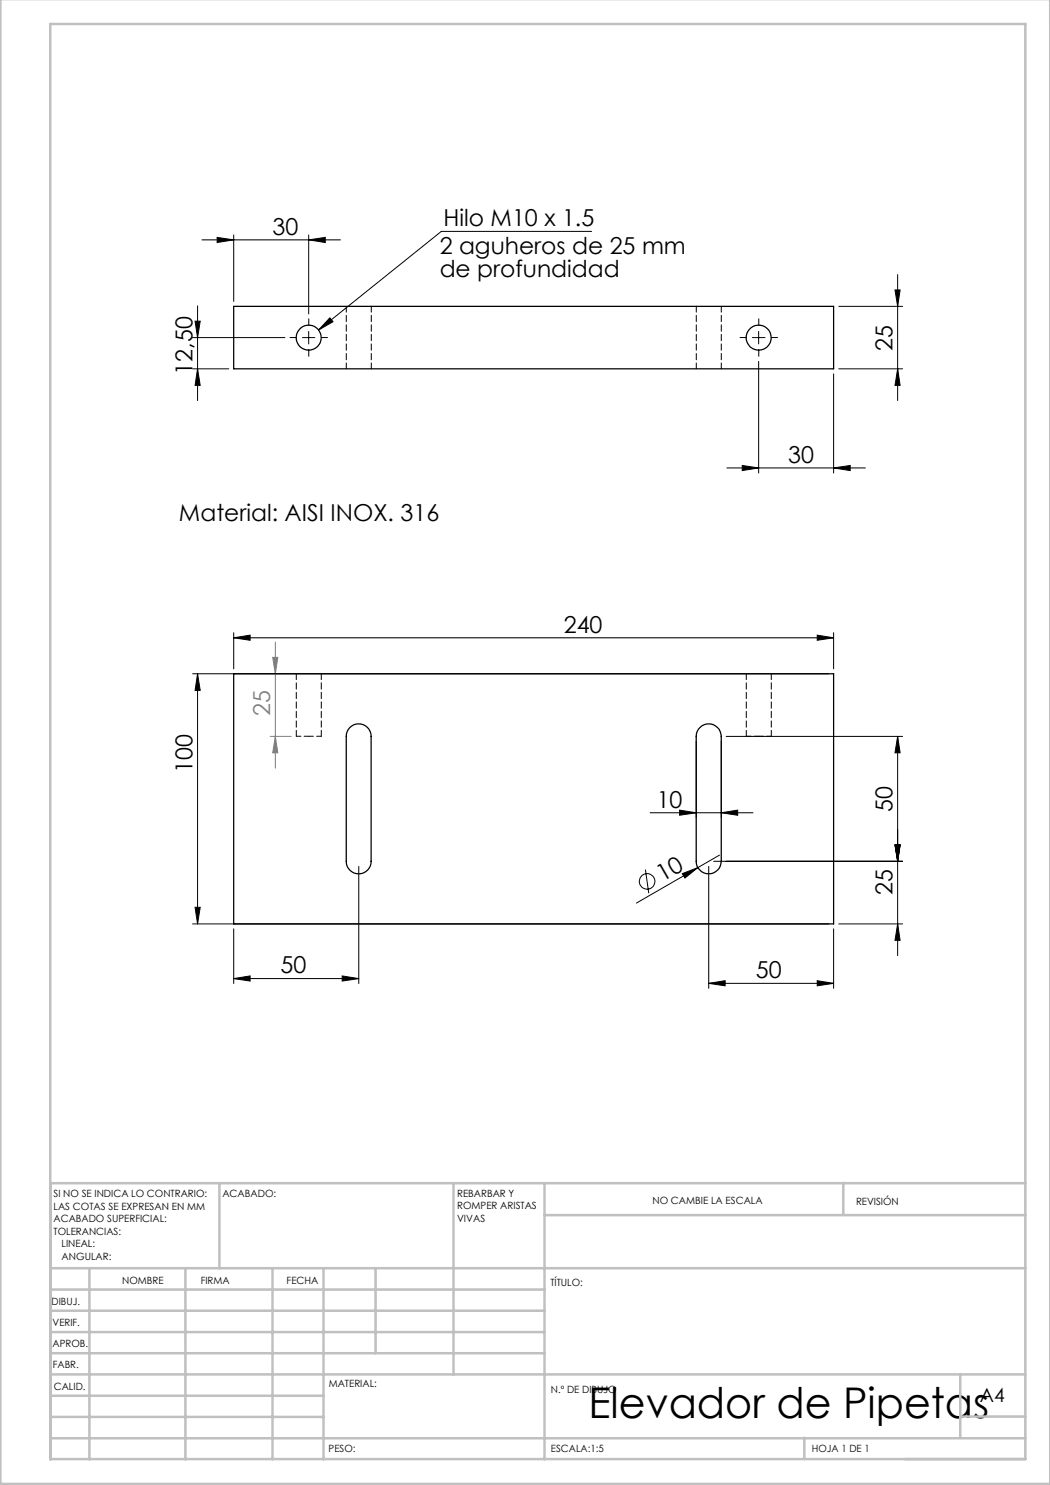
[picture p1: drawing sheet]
<svg xmlns="http://www.w3.org/2000/svg" width="210mm" height="297mm" viewBox="0 0 210 297" stroke-linecap="round" stroke-linejoin="round" font-family="sans-serif">
<g fill="none" stroke="#000" stroke-width=".2">
<path d="M40.4 48h27.7M43.4 47.5l3.3 .5-3.3 .5zM46.7 47v13.3M61.7 48l3.4-.5v1zM61.7 47v15.8M118.3 46.3h-30l-24.6 19.7M179 58h1l-.5 3.3zM179.5 54.9v25.2M38.5 67.5h18.5M38.5 73.8h7.3M39 64.2h1l-.5 3.3zM39.5 73.8l.5 3.3h-1z"/>
<path d="M39.5 61.2v18.9M60.5 67.5h2.5M61.7 66.3v2.5M66 63.6l.6 .7-2.9 1.7zM150.5 67.5h2.5M151.7 72.3v22.3M151.7 66.3v2.5M166.7 74.8v19.8M167.7 61.3h12.8M167.7 73.8h12.8M179.5 73.8l.5 3.3h-1zM145.4 93.6h27.7"/>
<path d="M148.4 93.1l3.3 .5-3.3 .5zM166.7 93.6l3.3-.5v1zM38.5 134.8h127.2M39.5 134.8l.5 3.3h-1zM39.5 134.8v50M46.7 127.6l3.3-.6v1.1zM46.7 126.5v7.3M46.7 127.6h120M163.4 127l3.3 .6-3.3 .5zM166.7 126.5v7.3M139.2 148.3v15.2M144.3 148.3v15.2"/>
<path d="M145.2 147.3h35.3M179.5 147.3v43.8M179.5 147.3l.5 3.3h-1zM71.8 173.3v23.4M129.1 173.9l.7 4.7M130 162.6h20.6M135.9 162l3.3 .6-3.3 .5zM136.5 174.7l3.1-1.2-2.6 2.1zM139.6 173.5l-12.3 7.1M141.7 173.3v24.4M142.7 172.3h37.8M143.9 171l-4.3 2.5"/>
<path d="M144.3 162.6l3.2-.6v1.1zM179 169h1l-.5 3.3zM38.5 184.8h127.2M39 181.5h1l-.5 3.3zM46.7 195.7l3.3-.5v1zM46.7 185.8v10.9M46.7 195.7h25.1M68.4 195.2l3.4 .5-3.4 .5zM141.7 196.7l3.3-.6v1.1zM141.7 196.7h25M163.4 196.1l3.3 .6-3.3 .5zM166.7 185.8v11.9"/>
<path d="M167.7 184.8h12.8M179.5 184.8l.5 3.3h-1z"/>
<circle cx="129.4" cy="176.3" r="1.56"/>
</g>
<path d="M54.5 131.5h1.1l-.5 3.3zM55.1 128.4v25.2M54 147.3h4.2M55.1 147.3l.5 3.3h-1.1z" fill="none" stroke="#808080" stroke-width=".2"/>
<path d="M59.3 67.5h-1.3M61.8 65v-1.2M61.8 70v1.3M64.3 67.5h1.2M149.3 67.5h-1.3M151.8 65v-1.2M151.8 70v1.3M154.3 67.5h1.2" fill="none" stroke="#000" stroke-width=".2" stroke-dasharray="15.2 1.3 1.3 1.3"/>
<g fill="none" stroke="#c0c0c0" stroke-width=".5">
<path d="M.1 -.1v296.9h209.9v-296.9M10.1 4.8h195v287h-195zM43.9 236.6v17M90.7 236.6v38.3M108.9 236.6v55.3M168.7 236.6v6.3M205.1 236.6h-195v55.3M10.1 253.6h195M10.1 257.9h98.8M17.9 253.6v38.3M37.1 253.6v38.3M54.5 253.6v38.3"/>
<path d="M64.7 253.6v38.3M75.1 253.6v17M108.9 243h96.2M10.1 270.6h98.8M10.1 266.4h98.8M10.1 262.1h98.8M10.1 279.1h54.6M10.1 274.9h195M192.1 274.8v12.7M10.1 287.7h195M10.1 283.4h54.6M160.9 287.5v4.3"/>
<path d="M192.1 283.3h13"/>
</g>
<g fill="#000">
<path d="M66 63.6l.6 .7-2.9 1.7zM136.5 174.7l3.1-1.2-2.6 2.1z"/>
<path d="M179 58h1l-.5 3.3zM179.5 73.8l.5 3.3h-1z"/>
<path d="M148.4 93.1l3.3 .5-3.3 .5zM166.7 93.6l3.3-.5v1z"/>
<path d="M39.5 134.8l.5 3.3h-1zM39 181.5h1l-.5 3.3zM179.5 147.3l.5 3.3h-1zM179 169h1l-.5 3.3zM179 169h1l-.5 3.3zM179.5 184.8l.5 3.3h-1zM39 64.2h1l-.5 3.3zM39.5 73.8l.5 3.3h-1z"/>
<path d="M46.7 127.6l3.3-.6v1.1zM163.4 127l3.3 .6-3.3 .5zM135.9 162l3.3 .6-3.3 .5zM144.3 162.6l3.2-.6v1.1zM141.7 196.7l3.3-.6v1.1zM163.4 196.1l3.3 .6-3.3 .5z"/>
<path d="M68.4 195.2l3.4 .5-3.4 .5zM46.7 195.7l3.3-.5v1zM61.7 48l3.4-.5v1zM43.4 47.5l3.3 .5-3.3 .5z"/>
</g>
<path d="M55.1 147.3l.5 3.3h-1.1zM54.5 131.5h1.1l-.5 3.3z" fill="#808080"/>
<g fill="none" stroke="#000" stroke-width=".25">
<path d="M46.7 61.3h120v12.5h-120zM46.7 134.8h120v50h-120zM70 145.5a2.48 2.48 0 0 1 2.7-.6 2.48 2.48 0 0 1 1.5 2.4v25a2.49 2.49 0 0 1-2.5 2.5 2.49 2.49 0 0 1-2.4-2.5v-25a2.47 2.47 0 0 1 .7-1.8zM140 145.5a2.49 2.49 0 0 1 2.7-.5 2.49 2.49 0 0 1 1.6 2.3v25a2.5 2.5 0 0 1-2.6 2.5 2.5 2.5 0 0 1-2.5-2.5v-25a2.32 2.32 0 0 1 .8-1.8z"/>
<circle cx="61.7" cy="67.5" r="2.49"/>
<circle cx="151.7" cy="67.5" r="2.5"/>
</g>
<path d="M59.3 147.3h2.5M61.8 147.3h2.5M149.3 147.3h2.5M151.8 147.3h2.5" fill="none" stroke="#000" stroke-width=".2" stroke-dasharray="1.3 .6" stroke-dashoffset=".3"/>
<path d="M69.3 61.3v12.5M74.3 61.3v12.5M139.3 61.3v12.5M144.3 61.3v12.5M59.3 134.8v12.5M149.3 134.8v12.5M64.3 147.3v-12.5M154.3 147.3v-12.5" fill="none" stroke="#000" stroke-width=".2" stroke-dasharray="1.3 .6" stroke-dashoffset=".1"/>
<text font-size="8.5" x="117.7" y="283.5">Elevador de Pipetas</text>
<g font-size="4.7">
<text x="54.5" y="47">30</text>
<text x="88.7" y="45.2">Hilo M10 x 1.5</text>
<text x="87.9" y="50.8">2 aguheros de 25 mm</text>
<text x="87.9" y="55.3">de profundidad</text>
<text x="178.5" y="70.2" transform="rotate(-90 178.5 70.2)">25</text>
<text x="38.5" y="74.9" transform="rotate(-90 38.5 74.9)">12,50</text>
<text x="157.6" y="92.6">30</text>
<text x="35.8" y="104.1">Material: AISI INOX. 316</text>
<text x="112.8" y="126.5">240</text>
<text x="38.5" y="154.5" transform="rotate(-90 38.5 154.5)">100</text>
<text x="131.3" y="161.5">10</text>
<text x="178.5" y="162.3" transform="rotate(-90 178.5 162.3)">50</text>
<text x="132.5" y="176.5" transform="rotate(-30 132.5 176.5)">10</text>
<text x="178.5" y="179" transform="rotate(-90 178.5 179)">25</text>
<text x="56.1" y="194.7">50</text>
<text x="151.1" y="195.6">50</text>
</g>
<text font-size="4.7" fill="#808080" x="54.1" y="143.2" transform="rotate(-90 54.1 143.2)">25</text>
<text font-size="3.9" x="196" y="280.4">A4</text>
<g font-size="2">
<text x="10.7" y="239.5">SI NO SE INDICA LO CONTRARIO:</text>
<text x="44.5" y="239.5">ACABADO:</text>
<text x="91.4" y="239.4">REBARBAR Y</text>
<text x="10.7" y="242">LAS COTAS SE EXPRESAN EN MM</text>
<text x="10.7" y="244.5">ACABADO SUPERFICIAL:</text>
<text x="91.4" y="241.9">ROMPER ARISTAS</text>
<text x="91.4" y="244.4">VIVAS</text>
<text x="130.5" y="240.8">NO CAMBIE LA ESCALA</text>
<text x="171.2" y="241">REVISIÓN</text>
<text x="10.7" y="247">TOLERANCIAS:</text>
<text x="12.3" y="249.5">LINEAL:</text>
<text x="12.3" y="252">ANGULAR:</text>
<text x="24.4" y="256.9">NOMBRE</text>
<text x="40.1" y="256.8">FIRMA</text>
<text x="57.3" y="256.8">FECHA</text>
<text x="110.1" y="257.1">TÍTULO:</text>
<text x="10.3" y="260.9">DIBUJ.</text>
<text x="10.5" y="269.3">APROB.</text>
<text x="10.5" y="265.2">VERIF.</text>
<text x="10.6" y="273.6">FABR.</text>
<text x="10.8" y="278">CALID.</text>
<text x="65.8" y="277.4">MATERIAL:</text>
<text x="110.2" y="278.5">N.º DE DIBUJO</text>
<text x="65.7" y="290.4">PESO:</text>
<text x="110.2" y="290.5">ESCALA:1:5</text>
<text x="162.4" y="290.4">HOJA 1 DE 1</text>
</g>
</svg>
